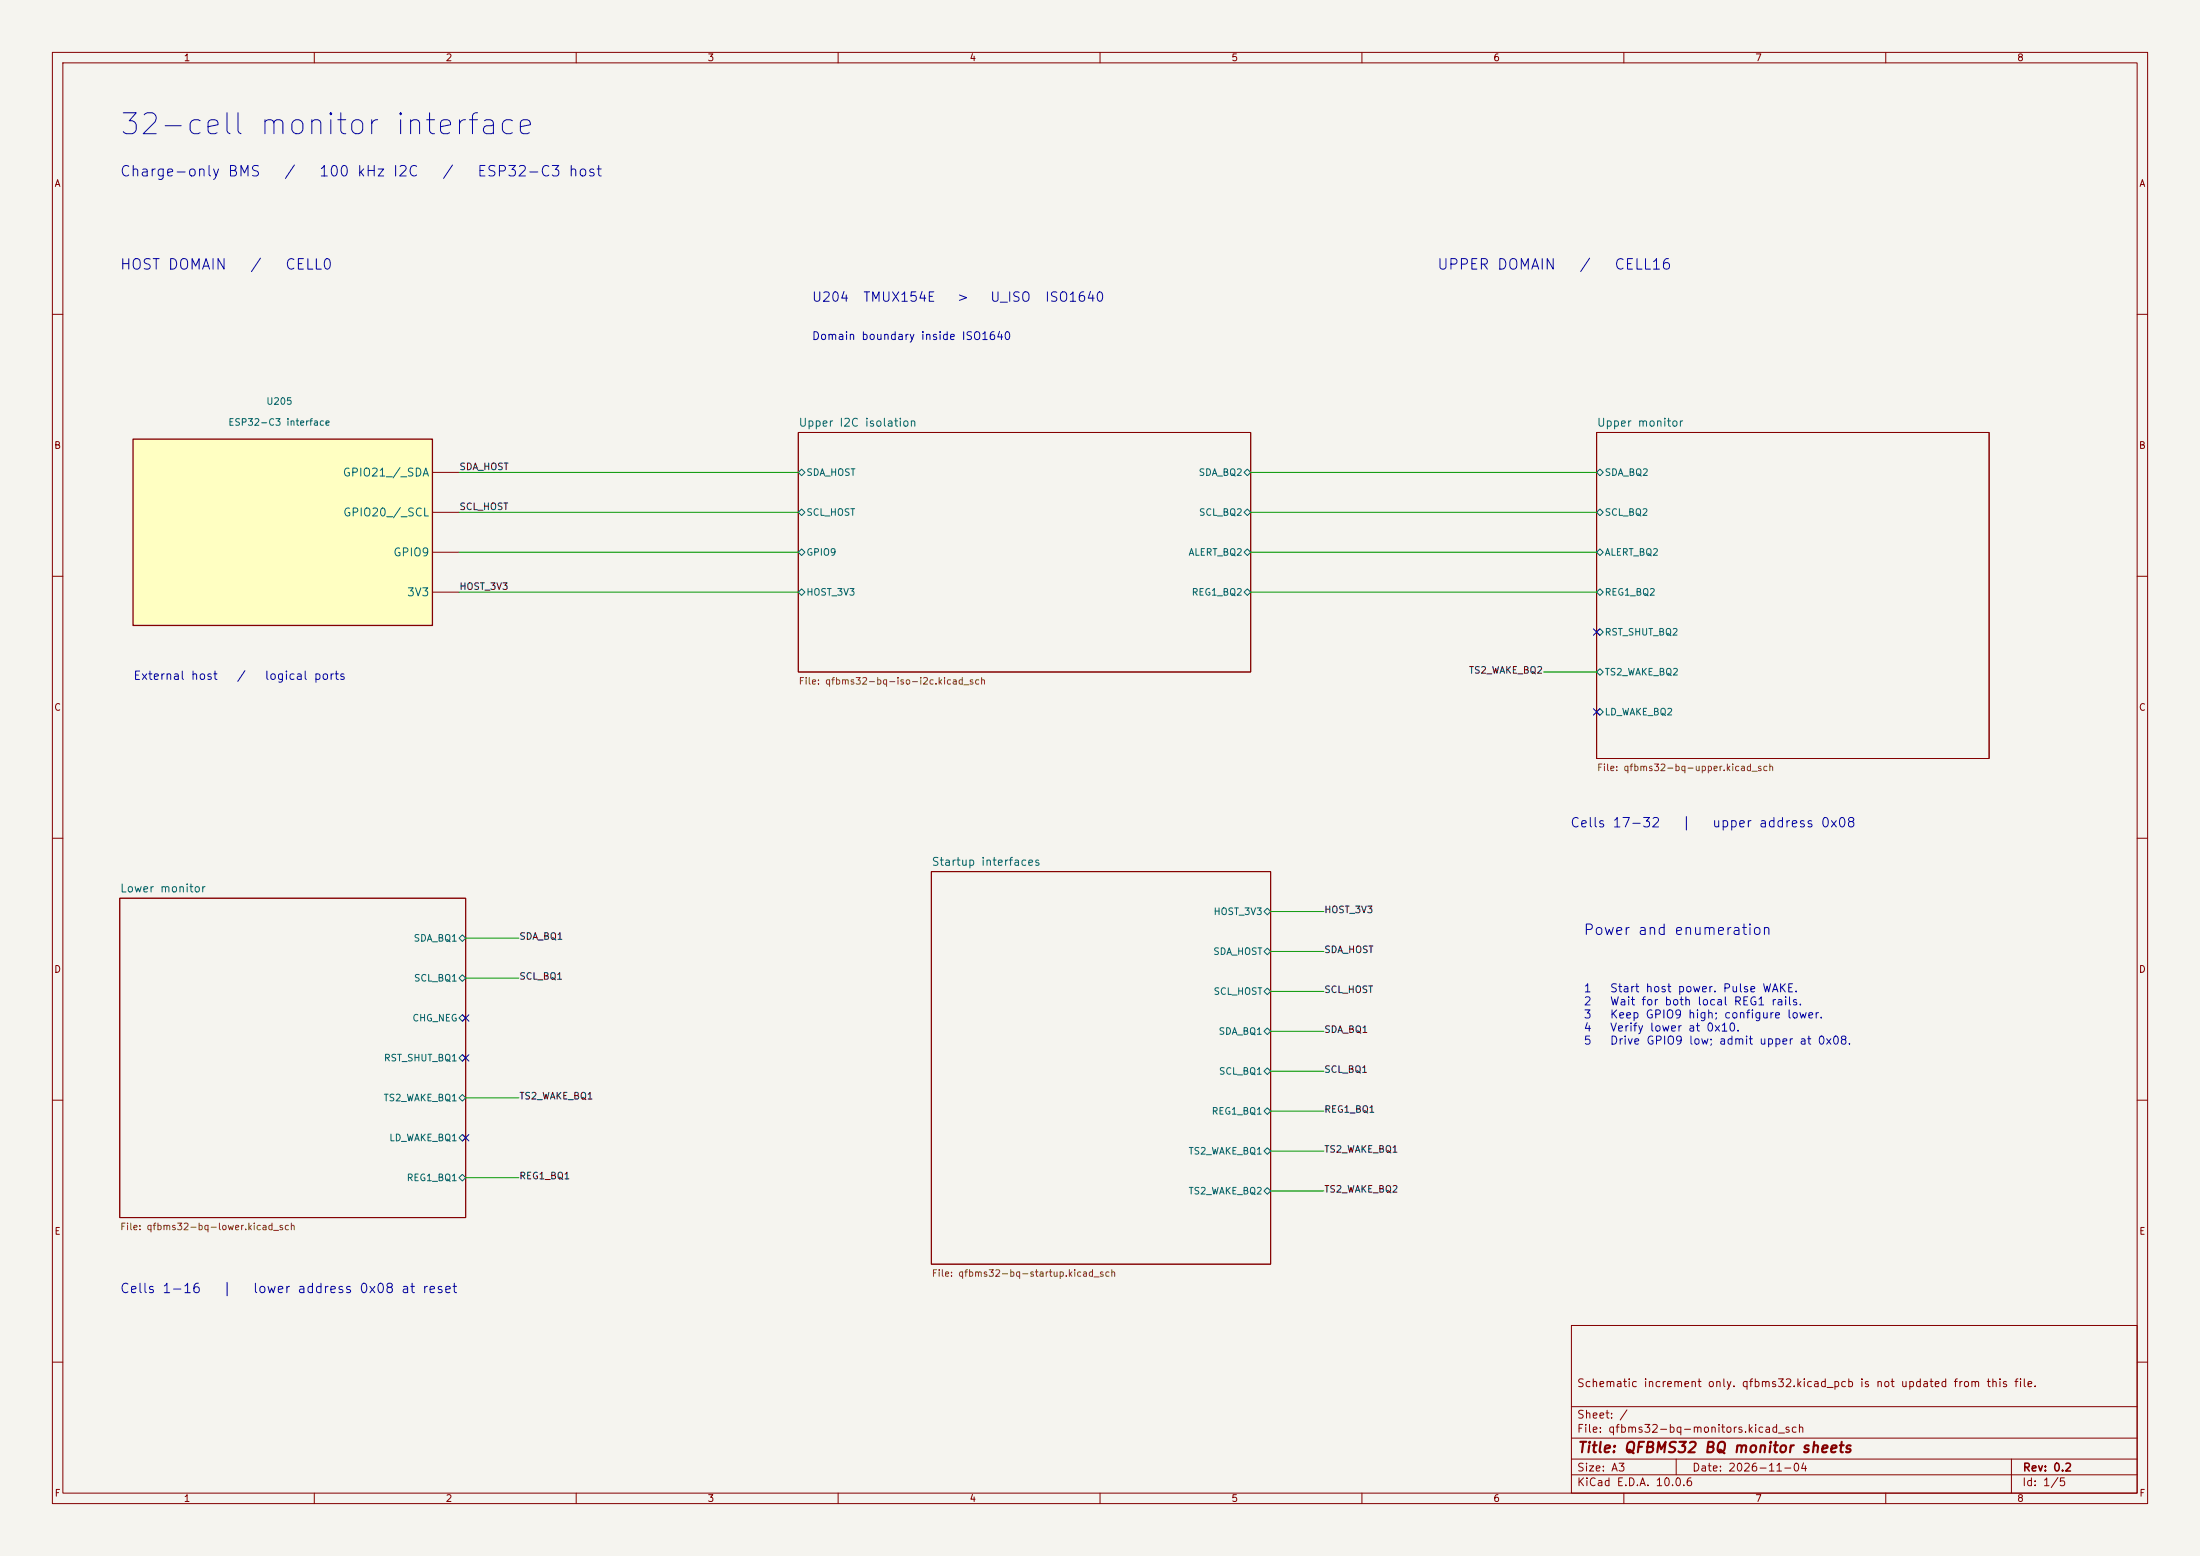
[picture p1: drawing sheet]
<svg xmlns="http://www.w3.org/2000/svg" width="420mm" height="297mm" viewBox="0 0 420 297" stroke-linecap="round" stroke-linejoin="round" font-family="sans-serif">
<path d="M0 0h420v297h-420z" fill="#f5f4ef" stroke="#f5f4ef" stroke-width=".19"/>
<g fill="none" stroke="#840000" stroke-width=".19">
<path d="M10 10h400v277h-400zM12 12h396v273h-396zM60 10v2M110 10v2M160 10v2M210 10v2M260 10v2M310 10v2M360 10v2M10 60h2M408 60h2M152.4 82.6h86.4v45.7h-86.4z"/>
<path d="M304.8 82.6h74.9v62.2h-74.9zM10 110h2M408 110h2M10 160h2M408 160h2M22.9 171.5h66v60.9h-66zM177.8 166.4h64.8v74.9h-64.8zM10 210h2M408 210h2M300 253h108v32h-108zM10 260h2M300 278.5h108"/>
<path d="M300 274.5h108M300 268.5h108M320 278.5v3M384 278.5v6.5M408 260h2M60 285v2M110 285v2M160 285v2M210 285v2M260 285v2M300 281.5h108M310 285v2"/>
<path d="M360 285v2"/>
</g>
<g fill="none" stroke="#006464" stroke-width=".19">
<path d="M152.4 90.2l.6-.7 .7 .7-.7 .6zM152.4 97.8l.6-.6 .7 .6-.7 .6zM237.5 90.2l.6-.7 .7 .7-.7 .6zM237.5 97.8l.6-.6 .7 .6-.7 .6zM304.8 90.2l.6-.7 .7 .7-.7 .6zM304.8 97.8l.6-.6 .7 .6-.7 .6zM152.4 105.4l.6-.6 .7 .6-.7 .6zM153 112.4l.7 .6-.7 .7-.6-.7zM237.5 105.4l.6-.6 .7 .6-.7 .6zM238.1 112.4l.7 .6-.7 .7-.6-.7zM304.8 105.4l.6-.6 .7 .6-.7 .6zM305.4 112.4l.7 .6-.7 .7-.6-.7z"/>
<path d="M304.8 120.7l.6-.7 .7 .7-.7 .6zM304.8 128.3l.6-.7 .7 .7-.7 .6zM305.4 135.3l.7 .6-.7 .6-.6-.6zM87.6 179.1l.7-.7 .6 .7-.6 .6zM241.3 174l.6-.6 .7 .6-.7 .6zM87.6 186.7l.7-.6 .6 .6-.6 .6zM87.6 194.3l.7-.6 .6 .6-.6 .6zM241.3 181.6l.6-.6 .7 .6-.7 .6zM241.3 189.2l.6-.6 .7 .6-.7 .7zM241.3 196.9l.6-.7 .7 .7-.7 .6zM87.6 201.9l.7-.6 .6 .6-.6 .7zM87.6 209.6l.7-.7 .6 .7-.6 .6z"/>
<path d="M87.6 217.2l.7-.7 .6 .7-.6 .6zM241.3 204.5l.6-.7 .7 .7-.7 .6zM241.3 219.7l.6-.6 .7 .6-.7 .6zM241.9 211.5l.7 .6-.7 .6-.6-.6zM87.6 224.8l.7-.6 .6 .6-.6 .6zM241.3 227.3l.6-.6 .7 .6-.7 .7z"/>
</g>
<path d="M25.4 83.8h57.1v35.6h-57.1z" fill="#ffffc2"/>
<path d="M25.4 83.8h57.1v35.6h-57.1z" fill="none" stroke="#840000" stroke-width=".25"/>
<path d="M82.5 90.2h5.1M82.5 97.8h5.1M82.5 105.4h5.1M82.5 113h5.1" fill="none" stroke="#840000" stroke-width=".19"/>
<g fill="none" stroke="#009600" stroke-width=".19">
<path d="M87.6 90.2h64.8M87.6 97.8h64.8M238.8 90.2h66M238.8 97.8h66M87.6 105.4h64.8M87.6 113h64.8M238.8 105.4h66M238.8 113h66M294.6 128.3h10.2M88.9 179.1h10.2M242.6 174h10.1M88.9 186.7h10.2"/>
<path d="M242.6 196.9h10.1M242.6 181.6h10.1M242.6 189.2h10.1M88.9 209.6h10.2M242.6 204.5h10.1M242.6 212.1h10.1M242.6 219.7h10.1M88.9 224.8h10.2M242.6 227.3h10.1"/>
</g>
<path d="M304.2 135.3l1.2 1.2M304.2 120l1.2 1.3M305.4 135.3l-1.2 1.2M305.4 120l-1.2 1.3M88.3 193.7l1.2 1.2M89.5 193.7l-1.2 1.2M88.3 216.6l1.2 1.2M88.3 201.3l1.2 1.2M89.5 216.6l-1.2 1.2M89.5 201.3l-1.2 1.2" fill="none" stroke="#000084" stroke-width=".19"/>
<text font-size="4" fill="#0000c2" x="22.6" y="26.7">32-cell monitor interface</text>
<g font-size="2" fill="#0000c2">
<text x="22.8" y="34.2">Charge-only BMS</text>
<text x="54.1" y="34.2">/</text>
<text x="60.8" y="34.2">100 kHz I2C</text>
<text x="84.3" y="34.2">/</text>
<text x="91" y="34.2">ESP32-C3 host</text>
<text x="22.8" y="52">HOST DOMAIN</text>
<text x="47.6" y="52">/</text>
<text x="54.3" y="52">CELL0</text>
<text x="274.2" y="52">UPPER DOMAIN</text>
<text x="301.4" y="52">/</text>
<text x="308" y="52">CELL16</text>
<text x="302.2" y="179">Power and enumeration</text>
</g>
<text font-size="2" fill="#840000" x="301" y="277.8">Title: QFBMS32 BQ monitor sheets</text>
<g font-size="1.8" fill="#0000c2">
<text x="154.9" y="58.1">U204</text>
<text x="164.6" y="58.1">TMUX154E</text>
<text x="182.5" y="58.1">&gt;</text>
<text x="188.9" y="58.1">U_ISO</text>
<text x="199.3" y="58.1">ISO1640</text>
<text x="299.6" y="158.4">Cells 17-32</text>
<text x="320.9" y="158.4">|</text>
<text x="326.7" y="158.4">upper address 0x08</text>
<text x="22.8" y="247.3">Cells 1-16</text>
<text x="42.3" y="247.3">|</text>
<text x="48.2" y="247.3">lower address 0x08 at reset</text>
</g>
<g font-size="1.6" fill="#0000c2">
<text x="25.3" y="130.2">External host</text>
<text x="45.1" y="130.2">/</text>
<text x="50.4" y="130.2">logical ports</text>
</g>
<g font-size="1.5" fill="#0000c2">
<text x="154.9" y="65.3">Domain boundary inside ISO1640</text>
<text x="302.2" y="189.8">1</text>
<text x="307.2" y="189.8">Start host power. Pulse WAKE.</text>
<text x="302.2" y="192.3">2</text>
<text x="302.2" y="194.8">3</text>
<text x="302.2" y="197.3">4</text>
<text x="307.2" y="192.3">Wait for both local REG1 rails.</text>
<text x="307.2" y="194.8">Keep GPIO9 high; configure lower.</text>
<text x="307.2" y="197.3">Verify lower at 0x10.</text>
<text x="302.2" y="199.8">5</text>
<text x="307.2" y="199.8">Drive GPIO9 low; admit upper at 0x08.</text>
</g>
<g font-size="1.5" fill="#006464">
<text x="152.3" y="81.8">Upper I2C isolation</text>
<text x="304.7" y="81.8">Upper monitor</text>
<text x="65.3" y="91.3">GPIO21_/_SDA</text>
<text x="65.4" y="98.9">GPIO20_/_SCL</text>
<text x="75" y="106.6">GPIO9</text>
<text x="77.6" y="114.2">3V3</text>
<text x="177.7" y="165.6">Startup interfaces</text>
<text x="22.8" y="170.7">Lower monitor</text>
</g>
<g font-size="1.5" fill="#840000">
<text x="300.9" y="265.1">Schematic increment only. qfbms32.kicad_pcb is not updated from this file.</text>
<text x="300.9" y="273.8">File: qfbms32-bq-monitors.kicad_sch</text>
<text x="300.9" y="271.1">Sheet: /</text>
<text x="300.9" y="281.2">Size: A3</text>
<text x="322.9" y="281.2">Date: 2026-11-04</text>
<text x="386" y="281.2">Rev: 0.2</text>
<text x="300.9" y="284">KiCad E.D.A. 10.0.6</text>
<text x="385.9" y="284">Id: 1/5</text>
</g>
<g font-size="1.3" fill="#840000">
<text x="35" y="12">1</text>
<text x="85" y="12">2</text>
<text x="135" y="12">3</text>
<text x="185" y="12">4</text>
<text x="235" y="12">5</text>
<text x="285" y="12">6</text>
<text x="335" y="12">7</text>
<text x="385" y="12">8</text>
<text x="10.3" y="36">A</text>
<text x="408.3" y="36">A</text>
<text x="10.2" y="86">B</text>
<text x="408.2" y="86">B</text>
<text x="10.2" y="136">C</text>
<text x="408.2" y="136">C</text>
<text x="10.2" y="186">D</text>
<text x="408.2" y="186">D</text>
<text x="10.3" y="236">E</text>
<text x="408.3" y="236">E</text>
<text x="10.3" y="286">F</text>
<text x="35" y="287">1</text>
<text x="85" y="287">2</text>
<text x="135" y="287">3</text>
<text x="185" y="287">4</text>
<text x="235" y="287">5</text>
<text x="285" y="287">6</text>
<text x="335" y="287">7</text>
<text x="385" y="287">8</text>
<text x="408.3" y="286">F</text>
</g>
<g font-size="1.3" fill="#006464">
<text x="50.7" y="77.6">U205</text>
<text x="43.5" y="81.6">ESP32-C3 interface</text>
<text x="153.8" y="91.1">SDA_HOST</text>
<text x="228.7" y="91.1">SDA_BQ2</text>
<text x="306.2" y="91.1">SDA_BQ2</text>
<text x="153.8" y="98.8">SCL_HOST</text>
<text x="228.8" y="98.8">SCL_BQ2</text>
<text x="306.2" y="98.8">SCL_BQ2</text>
<text x="153.8" y="106.4">GPIO9</text>
<text x="226.8" y="106.4">ALERT_BQ2</text>
<text x="306.2" y="106.4">ALERT_BQ2</text>
<text x="153.8" y="114">HOST_3V3</text>
<text x="227.4" y="114">REG1_BQ2</text>
<text x="306.2" y="114">REG1_BQ2</text>
<text x="306.2" y="121.6">RST_SHUT_BQ2</text>
<text x="306.2" y="129.2">TS2_WAKE_BQ2</text>
<text x="306.2" y="136.9">LD_WAKE_BQ2</text>
<text x="231.6" y="175">HOST_3V3</text>
<text x="78.9" y="180">SDA_BQ1</text>
<text x="231.5" y="182.6">SDA_HOST</text>
<text x="78.9" y="187.7">SCL_BQ1</text>
<text x="231.6" y="190.2">SCL_HOST</text>
<text x="78.6" y="195.3">CHG_NEG</text>
<text x="232.5" y="197.8">SDA_BQ1</text>
<text x="73.2" y="202.9">RST_SHUT_BQ1</text>
<text x="232.6" y="205.4">SCL_BQ1</text>
<text x="73.1" y="210.5">TS2_WAKE_BQ1</text>
<text x="231.2" y="213.1">REG1_BQ1</text>
<text x="74.2" y="218.1">LD_WAKE_BQ1</text>
<text x="226.8" y="220.7">TS2_WAKE_BQ1</text>
<text x="77.5" y="225.8">REG1_BQ1</text>
<text x="226.8" y="228.3">TS2_WAKE_BQ2</text>
</g>
<g font-size="1.3" fill="#0f0f0f">
<text x="87.6" y="90">SDA_HOST</text>
<text x="87.6" y="97.7">SCL_HOST</text>
<text x="87.6" y="112.9">HOST_3V3</text>
<text x="280.3" y="128.9">TS2_WAKE_BQ2</text>
<text x="99" y="179.7">SDA_BQ1</text>
<text x="252.7" y="174.6">HOST_3V3</text>
<text x="252.7" y="182.2">SDA_HOST</text>
<text x="99" y="187.3">SCL_BQ1</text>
<text x="252.7" y="189.8">SCL_HOST</text>
<text x="252.7" y="197.5">SDA_BQ1</text>
<text x="252.7" y="205.1">SCL_BQ1</text>
<text x="99" y="210.2">TS2_WAKE_BQ1</text>
<text x="252.7" y="212.7">REG1_BQ1</text>
<text x="252.7" y="220.3">TS2_WAKE_BQ1</text>
<text x="99" y="225.4">REG1_BQ1</text>
<text x="252.7" y="227.9">TS2_WAKE_BQ2</text>
</g>
<g font-size="1.3" fill="#725600">
<text x="152.4" y="131">File: qfbms32-bq-iso-i2c.kicad_sch</text>
<text x="304.8" y="147.5">File: qfbms32-bq-upper.kicad_sch</text>
<text x="22.8" y="235.1">File: qfbms32-bq-lower.kicad_sch</text>
<text x="177.8" y="244">File: qfbms32-bq-startup.kicad_sch</text>
</g>
</svg>
